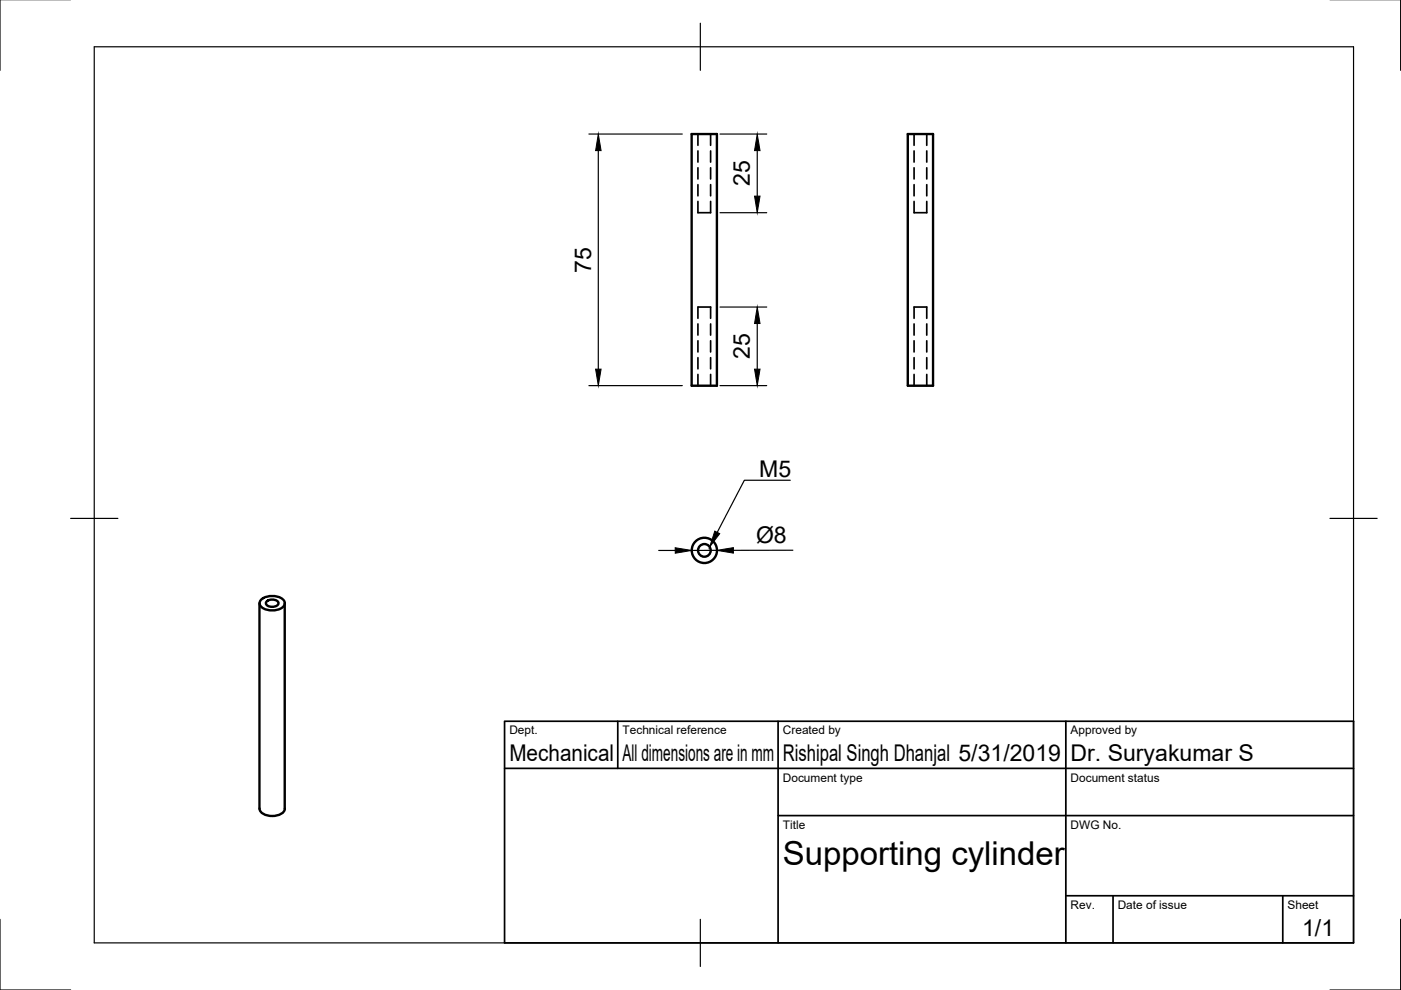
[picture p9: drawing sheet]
<svg xmlns="http://www.w3.org/2000/svg" width="297mm" height="210mm" viewBox="0 0 297 210" stroke-linecap="round" stroke-linejoin="round" font-family="sans-serif">
<!-- layer: Visible -->
<g fill="none" stroke="#000" stroke-width=".51">
<path d="M146.6 28.4h5.4v53.4h-5.4zM192.5 28.4h5.3v53.4h-5.3zM55 127.9v43.6a2.36 2.36 0 0 0 2.7 1.5 2.36 2.36 0 0 0 2.7-1.5v-43.6M55.4 127.1a3.6 3.6 0 0 1 4.9 .4 1.61 1.61 0 0 1-1.7 1.8l-1.2 .1a2.26 2.26 0 0 1-2.4-1.5zM56.5 127.6a1.66 1.66 0 0 1 2.6 .3 1.55 1.55 0 0 1-2.7 0z"/>
<circle cx="149.3" cy="116.7" r="1.34"/>
<circle cx="149.3" cy="116.7" r="2.68"/>
</g>
<!-- layer: Hidden -->
<g fill="none" stroke="#000" stroke-width=".36">
<path d="M148 28.4v2.4M148 32v2.4M148 35.6v2.3M148 39.2v2.3M150.7 28.4v2.4M150.7 32v2.4M150.7 35.6v2.3M150.7 39.2v2.3M193.8 28.4v2.4M193.8 32v2.4M193.8 35.6v2.3M193.8 39.2v2.3"/>
<path d="M196.5 28.4v2.4M196.5 32v2.4M196.5 35.6v2.3M196.5 39.2v2.3M148 42.7v2.4h2.7v-2.4M193.8 42.7v2.4h2.7v-2.4M148 67.5v-2.4h2.7v2.4M148 68.7v2.3M148 72.3v2.3M148 75.8v2.4M148 79.4v2.4M150.7 68.7v2.3"/>
<path d="M150.7 72.3v2.3M150.7 75.8v2.4M150.7 79.4v2.4M193.8 67.5v-2.4h2.7v2.4M193.8 68.7v2.3M193.8 72.3v2.3M193.8 75.8v2.4M193.8 79.4v2.4M196.5 68.7v2.3M196.5 72.3v2.3M196.5 75.8v2.4M196.5 79.4v2.4"/>
</g>
<!-- layer: Border -->
<path d="M0 -.1v15M297 -.1v15M20 9.9h267v190h-267zM148.5 4.9v10M15 109.9h10M282 109.9h10M0 194.9v15h15M148.5 194.9v10M297 194.9v15h-15" fill="none" stroke="#000" stroke-width=".25"/>
<!-- layer: TitleBlock -->
<path d="M107 152.9h180v47h-180zM131 152.9v10M165 152.9v47M226 152.9v47M107 162.9h180M165 172.9h122M226 189.9h61M236 189.9v10M272 189.9v10" fill="none" stroke="#000" stroke-width=".36"/>
<!-- layer: Dimensions -->
<path d="M124.9 28.4h19.8M126.9 31.9v46.4M152.7 28.4h9.9M160.5 31.9v9.7M152.7 45.1h9.9M152.7 65.1h9.9M160.5 68.6v9.7M124.9 81.8h19.8M152.7 81.8h9.9M139.7 116.7h3.5M152 116.7h-5.3M168.1 116.7h-12.6" fill="none" stroke="#000" stroke-width=".25"/>
<path d="M126.9 28.4l.5 3.5h-1.1zM160.5 28.4l.6 3.5h-1.1zM160 41.6h1.1l-.6 3.5zM126.3 78.3h1.1l-.5 3.5zM160.5 65.1l.6 3.5h-1.1zM160 78.3h1.1l-.6 3.5zM143.2 116.1l3.5 .6-3.5 .6zM152 116.7l3.5-.6v1.2z" fill="#000" stroke="#000" stroke-width=".21"/>
<!-- layer: Annotations -->
<path d="M151.6 112.6l1 .5-2.1 2.9z" fill="#000" stroke="#000" stroke-width=".21"/>
<path d="M167.6 101.8h-9.8l-5.7 11.1" fill="none" stroke="#000" stroke-width=".25"/>
<text font-size="7" x="166" y="183.4">Supporting cylinder</text>
<g font-size="4.9">
<text x="159" y="39.4" transform="rotate(-90 159 39.4)">25</text>
<text x="125.3" y="57.8" transform="rotate(-90 125.3 57.8)">75</text>
<text x="159" y="76.1" transform="rotate(-90 159 76.1)">25</text>
<text x="161" y="101.1">M5</text>
<text x="160.3" y="115">Ø8</text>
<text x="108" y="161.4">Mechanical</text>
<text x="132" y="161.4">All dimensions are in mm</text>
<text x="166" y="161.4">Rishipal Singh Dhanjal 5/31/2019</text>
<text x="227" y="161.4">Dr. Suryakumar S</text>
<text x="276.1" y="198.6">1/1</text>
</g>
<g font-size="2.5">
<text x="108" y="155.7">Dept.</text>
<text x="132" y="155.7">Technical reference</text>
<text x="166" y="155.7">Created by</text>
<text x="227" y="155.7">Approved by</text>
<text x="166" y="165.7">Document type</text>
<text x="227" y="165.7">Document status</text>
<text x="166" y="175.7">Title</text>
<text x="227" y="175.7">DWG No.</text>
<text x="227" y="192.7">Rev.</text>
<text x="237" y="192.7">Date of issue</text>
<text x="273" y="192.7">Sheet</text>
</g>
</svg>
